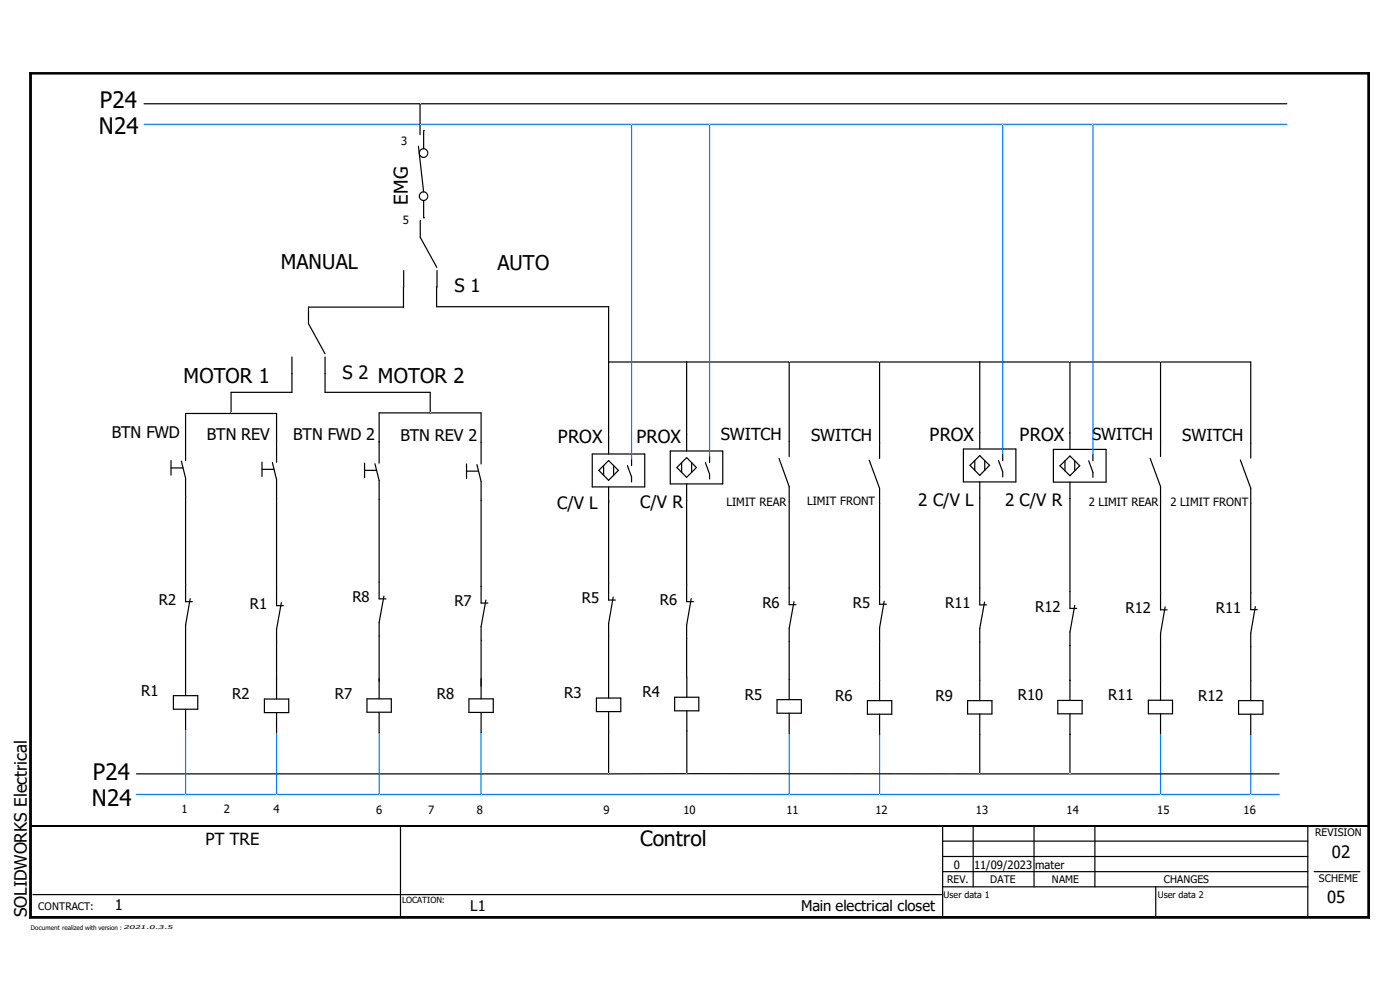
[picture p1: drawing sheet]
<svg xmlns="http://www.w3.org/2000/svg" width="297mm" height="210mm" viewBox="0 0 297 210" stroke-linecap="round" stroke-linejoin="round" font-family="sans-serif">
<path d="M0 8.9h297v192.1h-297z" fill="none" stroke="#fff" stroke-width=".21"/>
<g fill="none" stroke="#000" stroke-width=".25">
<path d="M30.6 22h242.4M88.8 31l1.1 9.7M89.1 22v6.6M89.9 27.9v3.6M85.6 57.4v3.5M89.2 46.8v3.5l3.5 6.4M89.9 42.5v3.7M92.7 57.4v3.5M61.9 75.7v7.5h-12.9v4.4M69 75.7v7.5h22.3v4.4M85.6 60.8v4.4h-20.2v3.5l3.6 6.4M92.6 60.8v4.3h36.5v31.2"/>
<path d="M129.1 76.8h136.2v20.4M145.7 76.8v18.9M167.4 76.8v20.1M186.6 76.8v20.4M207.9 76.8v18.4M227 76.8v18.5M246.2 76.8v20.1M36.3 97.7v3.1M36.3 99.3h2.5M38.5 97.8l.9 3.6v26.2h1.4M39.4 97.7v-10h19.3v10.3M55.6 98v3.1"/>
<path d="M55.6 99.6h2.5M57.8 98.1l.9 3.6v26.8h1.4M77.3 98.3v3M77.3 99.8h2.6M79.5 98.4l.9 3.5v25.1h1.5M80.4 98.3v-10.7h21.7v10.8M99 98.4v3.1M99 99.9h2.5M101.2 98.6l.9 3.5v25.8h1.4M125.6 96.3h11.2v7h-11.2zM127 99.8l2.1-2.1 2.1 2.1-2.1 2.1zM128.1 98.8v2"/>
<path d="M130.2 98.8v2M133.1 98.8l.9 2.4v1M134 97.4v1.4M142.2 95.7h11.1v7h-11.1zM144.6 98.1v2.1M145.7 97.1l2 2.1-2 2.1-2.1-2.1zM146.7 98.1v2.1M149.6 98.1l.9 2.5v1M150.5 96.7v1.4M165.3 97.2l2.1 6.1v25h1.5M184.4 97.6l2.2 6v24.6h1.4M204.4 95.2h11.1v7h-11.1z"/>
<path d="M206.8 97.7v2.1M207.9 96.6l2 2.1-2 2.1-2.1-2.1zM208.9 97.7v2.1M211.8 97.7l.9 2.4v1.1M212.7 96.3v1.4M223.5 95.3h11.2v7h-11.2zM224.9 98.8l2.1-2.1 2.1 2.1-2.1 2.1zM225.9 97.7v2.2M228 97.7v2.2M231 97.7l.9 2.5v1.1M231.9 96.4v1.3M244 97.2l2.2 6v26.2h1.4"/>
<path d="M263.1 97.6l2.2 6v25.7h1.4M129.1 103.3v24h1.5M145.7 102.7v24.9h1.4M207.9 102.2v26.1h1.4M227 102.3v26.8h1.4M40.3 127l-.9 5.6v15M59.7 127.8l-1 5.7v14.8M81.4 126.4l-1 5.6v16.3M102.1 135.8v12.5M103.1 127.3l-1 5.6v2.9M130.1 126.7l-1 5.6v15.8M146.6 127l-.9 5.6v15.3"/>
<path d="M168.4 127.6l-1 5.7v15.1M187.6 127.6l-1 5.6v15.4M208.9 127.7l-1 5.6v15.3M228 128.4l-1 5.7v14.5M247.2 128.7l-1 5.7v14.1M266.3 128.7l-1 5.6v14.3M36.8 147.6h5.2v2.9h-5.2zM39.4 150.5v4.3M56.1 148.3h5.2v2.9h-5.2zM58.7 151.2v4.2M77.9 148.3h5.1v2.8h-5.1zM80.4 151.1v4.3"/>
<path d="M99.5 148.3h5.1v2.8h-5.1zM102.1 151.1v4.3M126.5 148.1h5.2v2.9h-5.2zM129.1 151v13.2M143.1 147.9h5.2v2.9h-5.2zM145.7 150.8v13.3M164.8 148.4h5.2v2.9h-5.2zM167.4 151.3v4.3M184 148.6h5.2v2.9h-5.2zM186.6 151.5v4.3M205.3 148.6h5.1v2.9h-5.1zM207.9 151.5v12.6"/>
<path d="M224.4 148.6h5.2v2.8h-5.2zM227 151.4v12.7M243.6 148.5h5.2v2.9h-5.2zM246.2 151.4v4.3M262.8 148.6h5.1v2.9h-5.1zM265.3 151.5v4.3M29 164.2h242.4M85 175.2v19.4M200 178.4h77.5M200 175.2v19.4M206.5 175.2v12.9M219.4 175.2v12.9"/>
<path d="M232.3 175.2v12.9M277.5 175.2v19.4M7 189.8h193M200 188.1h77.5M200 181.7h77.5M200 184.9h77.5M245.2 188.1v6.5M278.8 184.9h9.7"/>
</g>
<path d="M6.3 15.6h284.2" fill="none" stroke="#000" stroke-width=".3"/>
<path d="M6.3 15.4h284.2zM6.3 15.4l.3 .3zM6.6 15.7h283.6zM290.2 15.7l.3-.3zM290.2 15.7v178.7zM290.5 15.4v179.4zM6.3 194.8l.3-.4zM6.3 15.4v179.4zM6.6 15.7v178.7zM290.2 194.4l.3 .4zM6.6 194.4h283.6zM6.3 194.8h284.2z" fill="#000" stroke="#000" stroke-width=".21"/>
<path d="M6.5 15.4v179.4M290.4 15.4v179.4M6.5 175.2h283.9M6.3 194.6h284.2" fill="none" stroke="#000" stroke-width=".34"/>
<g fill="none" stroke="#007fff" stroke-width=".25">
<path d="M30.6 26.4h242.4M134 26.4v71M150.5 26.4v70.3M212.7 26.4v69.9M231.9 26.4v70M39.4 154.8v13.7M58.7 155.4v13.1M80.4 155.4v13.1M102.1 155.4v13.1M167.4 155.6v12.9M186.6 155.8v12.7M246.2 155.7v12.8"/>
<path d="M265.3 155.8v12.7M29 168.5h242.4"/>
</g>
<g fill="#000">
<path d="M89.1 31.8l.8-.4v.3a.8 .8 0 0 0-.8 1 .8 .8 0 0 0 1.3 .4 .8 .8 0 0 0-.2-1.3l-.3-.1v-.3a1.05 1.05 0 0 1 1 1.3 1.05 1.05 0 0 1-1.5 .7 1.05 1.05 0 0 1-.3-1.6z" fill-rule="evenodd"/>
<path d="M89.1 40.9l.8-.3v.2a.8 .8 0 0 0-.8 1.1 .8 .8 0 0 0 1.3 .3 .8 .8 0 0 0-.2-1.3l-.3-.1v-.2a1.05 1.05 0 0 1 1 1.3 1.05 1.05 0 0 1-1.5 .6 1.05 1.05 0 0 1-.3-1.6z" fill-rule="evenodd"/>
</g>
<path d="M89.9 27.7h.1M89.9 46.2h.1" fill="none" stroke="#000" stroke-width=".21"/>
<g font-size="4.8">
<text x="21.2" y="23">P24</text>
<text x="21" y="28.4">N24</text>
<text x="19.7" y="165.4">P24</text>
<text x="19.5" y="170.9">N24</text>
</g>
<text font-size="4.5" x="135.8" y="179.4">Control</text>
<g font-size="4.3">
<text x="59.6" y="57.1">MANUAL</text>
<text x="105.5" y="57.3">AUTO</text>
<text x="38.9" y="81.2">MOTOR 1</text>
</g>
<text font-size="4" x="86.5" y="43.4" transform="rotate(-90 86.5 43.4)">EMG</text>
<g font-size="3.9">
<text x="96.4" y="62">S 1</text>
<text x="72.7" y="80.3">S 2 MOTOR 2</text>
</g>
<g font-size="3.8">
<text x="118.4" y="94">PROX</text>
<text x="135" y="94">PROX</text>
<text x="197.2" y="93.5">PROX</text>
<text x="216.3" y="93.6">PROX</text>
</g>
<g font-size="3.6">
<text x="118.2" y="108">C/V L</text>
<text x="135.8" y="107.9">C/V R</text>
<text x="194.8" y="107.3">2 C/V L</text>
<text x="213.2" y="107.4">2 C/V R</text>
<text x="5.7" y="194.5" transform="rotate(-90 5.7 194.5)">SOLIDWORKS Electrical</text>
</g>
<g font-size="3.5">
<text x="152.9" y="93.4">SWITCH</text>
<text x="172.1" y="93.6">SWITCH</text>
<text x="231.7" y="93.4">SWITCH</text>
<text x="250.8" y="93.6">SWITCH</text>
<text x="43.6" y="179.2">PT TRE</text>
<text x="282.5" y="182">02</text>
<text x="281.6" y="191.6">05</text>
</g>
<g font-size="3.4">
<text x="23.7" y="92.9">BTN FWD</text>
<text x="43.9" y="93.4">BTN REV</text>
<text x="62.2" y="93.3">BTN FWD 2</text>
<text x="85" y="93.5">BTN REV 2</text>
</g>
<g font-size="3.2">
<text x="30" y="147.6">R1</text>
<text x="49.3" y="148.3">R2</text>
<text x="71" y="148.3">R7</text>
<text x="92.7" y="148.3">R8</text>
<text x="119.7" y="148.1">R3</text>
<text x="136.3" y="147.9">R4</text>
<text x="158" y="148.4">R5</text>
<text x="177.2" y="148.6">R6</text>
<text x="198.5" y="148.6">R9</text>
<text x="215.9" y="148.6">R10</text>
<text x="235.1" y="148.5">R11</text>
<text x="254.2" y="148.6">R12</text>
</g>
<g font-size="3.1">
<text x="33.7" y="128.4">R2</text>
<text x="53" y="129.2">R1</text>
<text x="74.8" y="127.8">R8</text>
<text x="96.4" y="128.6">R7</text>
<text x="123.4" y="128">R5</text>
<text x="140" y="128.4">R6</text>
<text x="161.8" y="129">R6</text>
<text x="180.9" y="128.9">R5</text>
<text x="200.5" y="129">R11</text>
<text x="219.6" y="129.8">R12</text>
<text x="238.8" y="130">R12</text>
<text x="257.9" y="130">R11</text>
<text x="24.4" y="193.1">1</text>
<text x="99.8" y="193.2">L1</text>
<text x="170" y="193.2">Main electrical closet</text>
</g>
<g font-size="2.4">
<text x="85.1" y="30.7">3</text>
<text x="85.4" y="47.5">5</text>
<text x="154.1" y="107.3">LIMIT REAR</text>
<text x="171.2" y="107.1">LIMIT FRONT</text>
<text x="231" y="107.4">2 LIMIT REAR</text>
<text x="248.3" y="107.3">2 LIMIT FRONT</text>
<text x="38.5" y="172.4">1</text>
<text x="47.5" y="172.5">2</text>
<text x="58" y="172.4">4</text>
<text x="79.8" y="172.6">6</text>
<text x="90.8" y="172.8">7</text>
<text x="101.2" y="172.6">8</text>
<text x="128" y="172.6">9</text>
<text x="145" y="172.6">10</text>
<text x="166.8" y="172.8">11</text>
<text x="185.7" y="172.6">12</text>
<text x="207.1" y="172.6">13</text>
<text x="226.3" y="172.6">14</text>
<text x="245.5" y="172.6">15</text>
<text x="263.8" y="172.8">16</text>
<text x="202.3" y="184.3">0</text>
<text x="206.7" y="184.3">11/09/2023</text>
<text x="219.6" y="184.3">mater</text>
</g>
<g font-size="2.2">
<text x="279" y="177.4">REVISION</text>
<text x="200.9" y="187.3">REV.</text>
<text x="210.1" y="187.3">DATE</text>
<text x="223.1" y="187.3">NAME</text>
<text x="246.9" y="187.3">CHANGES</text>
<text x="279.8" y="187.1">SCHEME</text>
<text x="8.1" y="193">CONTRACT:</text>
</g>
<g font-size="1.9">
<text x="200.2" y="190.6">User data 1</text>
<text x="245.6" y="190.6">User data 2</text>
</g>
<text font-size="1.8" x="85.3" y="191.5">LOCATION:</text>
<text font-size="1.3" x="6.6" y="197.2">Document realized with version :</text>
<text font-size="1.1" x="26.2" y="197.1">2021.0.3.5</text>
</svg>
